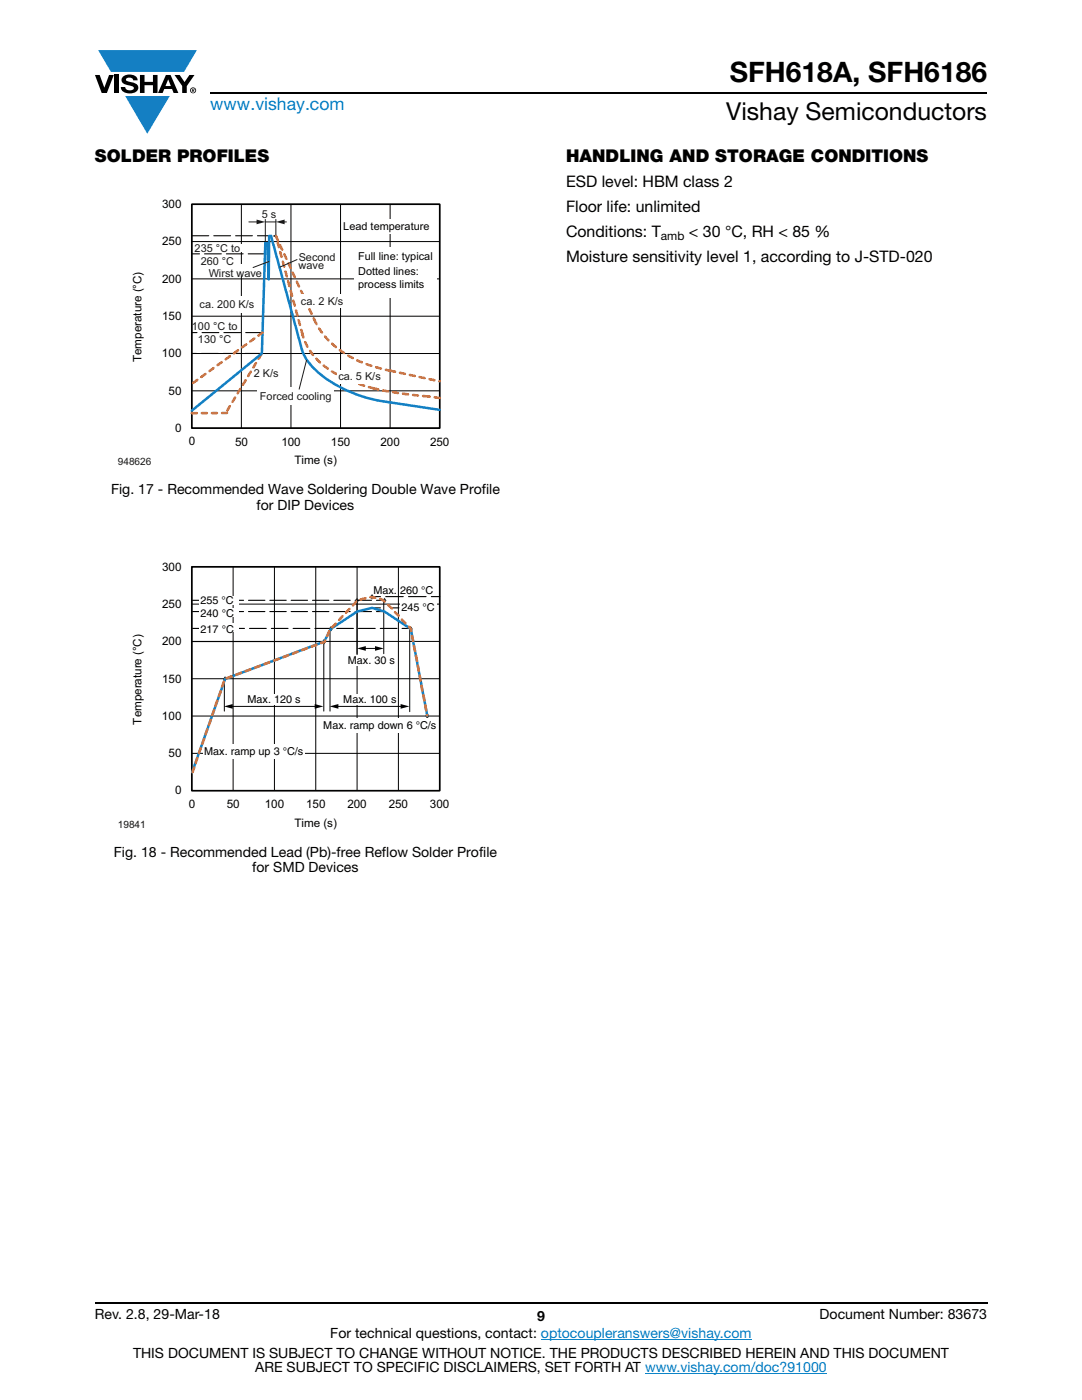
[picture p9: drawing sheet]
<svg xmlns="http://www.w3.org/2000/svg" width="216mm" height="279mm" viewBox="0 0 216 279" stroke-linecap="round" stroke-linejoin="round" font-family="sans-serif">
<g fill="#147fc3">
<path d="M19.6 10h19.7l-2.6 4.3h-1.1h-13.5z"/>
<path d="M25 19.2h8.9l-4.5 7.5z"/>
</g>
<g fill="#000">
<path d="M18.9 15h1l.9 2.5 1-2.5h.9l-1.4 3.6h-1zM22.9 15h.9v3.6h-.9zM24.6 15.3a2.1 2.1 0 0 1 2.8 .3l.1 .4h-.9a.79 .79 0 0 0-.7-.5 .79 .79 0 0 0-.8 .4l.3 .3 1 .2a1.08 1.08 0 0 1 1.2 1 1.08 1.08 0 0 1-1.1 1.2 1.73 1.73 0 0 1-2.4-1.2h.9a.96 .96 0 0 0 .8 .6 .96 .96 0 0 0 .9-.4 1.31 1.31 0 0 0-1.2-.6 1.03 1.03 0 0 1-1.1-.6 1.03 1.03 0 0 1 .2-1.1zM27.9 15h.9v1.3h1.7v-1.3h.9v3.6h-.9v-1.6h-1.7v1.6h-.9zM34.8 15h1.1l.9 1.4 1-1.4h1l-1.5 2.2v1.4h-.9v-1.4z"/>
<path d="M33.6 15.9l.5 1.3h-1.1zM33.1 15l-1.6 3.6h1l.3-.8h1.5l.3 .8h1l-1.6-3.6z"/>
<path d="M38.4 17.8h.2v.2h-.2zM38.3 17.7v.7h.1v-.3l.4 .3-.2-.3 .2-.2-.1-.2z"/>
<path d="M38.1 18a.46 .46 0 0 1 .9 0 .46 .46 0 0 1-.9 0zM37.9 18a.6 .6 0 0 0 1.2 0 .6 .6 0 0 0-1.2 0z"/>
</g>
<path d="M42 18.6h155M18.9 260h178.1" fill="none" stroke="#000" stroke-width=".36"/>
<path d="M107.9 267.3h42.1M128.7 274h36.3" fill="none" stroke="#007ec4" stroke-width=".2"/>
<path d="M23.5 36.4h79.5v57.1h-79.5z" fill="#fff"/>
<path d="M38.3 40.8h49.4v44.6h-49.4z" fill="none" stroke="#000" stroke-width=".32"/>
<path d="M38.3 48.2h49.4M38.3 55.7h49.4M38.3 40.8h49.4v44.6h-49.4zM48.2 40.8v44.6M58.1 40.8v44.6M68 40.8v44.6M77.8 40.8v44.6M38.3 63.1h49.4M38.3 70.6h49.4M38.3 78h49.4" fill="none" stroke="#000" stroke-width=".2"/>
<path d="M55 47.1h-.9" fill="none" stroke="#1a1a18" stroke-width=".4" stroke-dasharray=".6 1.8" stroke-dashoffset=".3"/>
<path d="M54.1 47.1l6.2 22.7a12.6 12.6 0 0 0 5.6 6.3 27.8 27.8 0 0 0 10.6 4l11.2 1.7" fill="none" stroke="#e8eae9" stroke-width=".2"/>
<path d="M60.4 66.8l-5.4-19.7M74.6 77.5a21.7 21.7 0 0 1-12.2-6.7 11 11 0 0 1-2-4M85.4 79.1l-6.3-.7-4.4-.9M87.7 79.4l-2.3-.3M38.3 82.5l7-.1M45.3 81.9l7-11.4" fill="none" stroke="#f16b22" stroke-width=".5" stroke-dasharray="1 1"/>
<path d="M70.8 49.4h16.4v10.1h-16.4z" fill="#fff"/>
<path d="M38.3 47h15.4M52.9 50.7h-14.6M52.3 70.5h-14M52.4 66.4h-14.1" fill="none" stroke="#040503" stroke-width=".22" stroke-dasharray="3.4 1"/>
<path d="M40.1 48.8h9.3v1.5h-9.3z" fill="#fff"/>
<path d="M49.7 44.3h1.8M52.9 43.8v4.7M55 43.8v3.3" fill="none" stroke="#1a1a18" stroke-width=".2"/>
<path d="M51.2 43.8l1.7 .5-1.7 .5z" fill="#1a1a18"/>
<path d="M56.5 44.3h.7" fill="none" stroke="#1a1a18" stroke-width=".2"/>
<path d="M55 44.3l1.8-.5v1z" fill="#1a1a18"/>
<path d="M44.5 52.8h6.2v2.2h-6.2z" fill="#fff"/>
<path d="M87.7 81.8l-11.3-1.7a26.1 26.1 0 0 1-14.2-7 8.5 8.5 0 0 1-1.9-3.3l-6.2-22.7h-.4l-.1 8.7-.3-7.3h-.4l-.6 22-14 11.5" fill="none" stroke="#147fc3" stroke-width=".5"/>
<path d="M52.9 44.3h2.1" fill="none" stroke="#1a1a18" stroke-width=".2"/>
<g fill="#fff">
<path d="M68.4 43.7h11.1v2.9h-11.1z"/>
<path d="M39.4 59.1h12.2v3.2h-12.2z"/>
<path d="M51.3 77.3h15.3v3.6h-15.3z"/>
<path d="M67.2 73.9h9.1v2.8h-9.1z"/>
</g>
<path d="M55 47.1l7.7 16.7M52.4 66.4l-14.1 10.2M62.7 63.8a18.3 18.3 0 0 0 12.1 9.4l3 .8M77.8 74l9.9 2.1" fill="none" stroke="#f16b22" stroke-width=".5" stroke-dasharray="1 1"/>
<path d="M59.8 58.7h9v2.8h-9z" fill="#fff"/>
<path d="M53.7 52.2l-3.2 1.2M59.3 51.8l-3.5 1.5M61.2 71.9l-1.5 5.8" fill="none" stroke="#1a1a18" stroke-width=".2"/>
<path d="M23.5 108.8h79.5v57h-79.5z" fill="#fff"/>
<path d="M38.3 113.1h49.4v44.7h-49.4z" fill="none" stroke="#000" stroke-width=".32"/>
<path d="M38.3 113.1h49.4v44.7h-49.4zM46.5 113.1v44.7M54.8 113.1v44.7M63 113.1v44.7M71.2 113.1v44.7M79.5 113.1v44.7M38.3 120.6h49.4M38.3 128h49.4M38.3 135.5h49.4M38.3 142.9h49.4M38.3 150.4h49.4" fill="none" stroke="#000" stroke-width=".2"/>
<path d="M44.9 135.2l.2 .3-.2 .3-.2-.3z" fill="#292d2f"/>
<path d="M45.1 135.5l-.2-.3-.2 .3 .2 .3" fill="none" stroke="#292d2f" stroke-width=".29"/>
<path d="M64.7 127.7l.2 .3-.2 .4-.2-.4z" fill-rule="evenodd" fill="#292d2f"/>
<path d="M64.7 127.7l.2 .3-.2 .4-.2-.4z" fill="none" stroke="#292d2f" stroke-width=".29"/>
<path d="M66 125.2l.2 .3-.2 .3-.2-.3z" fill-rule="evenodd" fill="#292d2f"/>
<path d="M66 125.2l.2 .3-.2 .3-.2-.3z" fill="none" stroke="#292d2f" stroke-width=".29"/>
<path d="M71.2 119.5l.3 .3-.3 .4-.2-.4z" fill-rule="evenodd" fill="#292d2f"/>
<path d="M71.2 119.5l.3 .3-.3 .4-.2-.4z" fill="none" stroke="#292d2f" stroke-width=".29"/>
<path d="M74.2 118.8l.3 .3-.3 .3-.2-.3z" fill-rule="evenodd" fill="#292d2f"/>
<path d="M74.2 118.8l.3 .3-.3 .3-.2-.3z" fill="none" stroke="#292d2f" stroke-width=".29"/>
<path d="M76.7 119.5l.2 .3-.2 .4-.2-.4z" fill-rule="evenodd" fill="#292d2f"/>
<path d="M76.7 119.5l.2 .3-.2 .4-.2-.4z" fill="none" stroke="#292d2f" stroke-width=".29"/>
<path d="M82 125.2l.2 .3-.2 .3-.2-.3z" fill-rule="evenodd" fill="#292d2f"/>
<path d="M82 125.2l.2 .3-.2 .3-.2-.3z" fill="none" stroke="#292d2f" stroke-width=".29"/>
<path d="M85.3 142.6l.2 .3-.2 .3-.3-.3z" fill-rule="evenodd" fill="#292d2f"/>
<path d="M85.3 142.6l.2 .3-.2 .3-.3-.3z" fill="none" stroke="#292d2f" stroke-width=".34"/>
<path d="M38.4 128h26.3" fill="none" stroke="#000001" stroke-width=".2"/>
<path d="M38.4 122.1h1.7M74.2 121.3h1.7M75.1 122.1h1.7M77.9 121.3h1.7" fill="none" stroke="#000001" stroke-width=".22"/>
<path d="M74.1 122.1h-33.5" fill="none" stroke="#000001" stroke-width=".22" stroke-dasharray="3.3 1"/>
<path d="M39.8 121.3h7.8v1.7h-7.8z" fill="#fff"/>
<path d="M38.4 125.4h1.7M80.2 125.4h1.7" fill="none" stroke="#000001" stroke-width=".22"/>
<path d="M79.2 125.4h-38.6" fill="none" stroke="#000001" stroke-width=".22" stroke-dasharray="3.3 1"/>
<path d="M39.8 124.5h7.9v1.6h-7.9z" fill="#fff"/>
<path d="M72.7 129.4h2.4" fill="none" stroke="#000001" stroke-width=".2"/>
<g fill="#000001">
<path d="M71.2 129.4l1.8-.5v1z"/>
<path d="M74.8 128.9l1.8 .5-1.8 .5z"/>
</g>
<path d="M38.4 119.8h1.7M74.2 119.1h1.7M75.1 119.8h1.7M86.1 119.1h1.6" fill="none" stroke="#000001" stroke-width=".22"/>
<path d="M74.1 119.8h-33.5" fill="none" stroke="#000001" stroke-width=".22" stroke-dasharray="3.3 1"/>
<path d="M77 119.1h8.5" fill="none" stroke="#000001" stroke-width=".22" stroke-dasharray="3.5 1"/>
<g fill="#fff">
<path d="M39.8 118.9h7.8v1.7h-7.8z"/>
<path d="M79.8 120.2h7.2v2.2h-7.2z"/>
</g>
<path d="M44.8 135.4v6.5M64.6 127.9v14M46.1 141h17" fill="none" stroke="#000001" stroke-width=".2"/>
<g fill="#000001">
<path d="M44.7 141l1.7-.5v.9z"/>
<path d="M62.8 140.5l1.7 .5-1.7 .4z"/>
</g>
<path d="M65.8 125.5v16.4M81.8 125.4v16.6M67.2 141h13.1" fill="none" stroke="#000001" stroke-width=".2"/>
<g fill="#000001">
<path d="M65.8 141l1.7-.5v.9z"/>
<path d="M79.9 140.5l1.8 .5-1.8 .4z"/>
</g>
<path d="M71.2 119.8v10.7M76.6 120.1v10.4" fill="none" stroke="#000001" stroke-width=".2"/>
<g fill="#fff">
<path d="M69.1 130.7h9.8v2.2h-9.8z"/>
<path d="M68.3 138.5h11v2.1h-11z"/>
<path d="M49.2 138.4h11v2.2h-11z"/>
<path d="M64.3 143.5h23v2.8h-23z"/>
<path d="M40.5 148.6h20.3v2.9h-20.3z"/>
</g>
<path d="M85.3 142.9l-3.3-17.4-5.3-3.4-2.5-.8-3 .8-5.2 3.4-1.3 2.5-19.8 7.5-6.6 18.6" fill="none" stroke="#1782c5" stroke-width=".5"/>
<path d="M38.4 154.1l6.5-18.6 19.9-7.4 1.2-2.6 5.3-5.7 2.6-.6a6.8 6.8 0 0 1 2.8 .8l2.9 2.9 2.4 2.7 3.2 17.2" fill="none" stroke="#f37229" stroke-width=".5" stroke-dasharray="1 1"/>
<text font-size="5.6" x="145.6" y="16.4">SFH618A, SFH6186</text>
<text font-size="4.9" x="144.9" y="24">Vishay Semiconductors</text>
<text font-size="3.5" fill="#007ec4" x="42" y="21.9">www.vishay.com</text>
<g font-size="3.5">
<text x="18.9" y="32.3">SOLDER PROFILES</text>
<text x="112.9" y="32.3">HANDLING AND STORAGE CONDITIONS</text>
</g>
<g font-size="3.2">
<text x="112.9" y="37.4">ESD level: HBM class 2</text>
<text x="112.9" y="42.3">Floor life: unlimited</text>
<text x="112.9" y="47.3">Conditions: T</text>
<text x="137.5" y="47.3">&lt; 30 °C, RH &lt; 85 %</text>
<text x="112.9" y="52.2">Moisture sensitivity level 1, according to J-STD-020</text>
</g>
<g font-size="2.8">
<text x="22.2" y="98.6">Fig. 17 - Recommended Wave Soldering Double Wave Profile</text>
<text x="51.2" y="101.7">for DIP Devices</text>
<text x="22.7" y="170.9">Fig. 18 - Recommended Lead (Pb)-free Reflow Solder Profile</text>
<text x="50.3" y="174.1">for SMD Devices</text>
<text x="18.9" y="263.3">Rev. 2.8, 29-Mar-18</text>
<text x="107.2" y="263.6">9</text>
<text x="163.6" y="263.3">Document Number: 83673</text>
<text x="65.9" y="267.1">For technical questions, contact: optocoupleranswers@vishay.com</text>
<text x="26.5" y="271">THIS DOCUMENT IS SUBJECT TO CHANGE WITHOUT NOTICE. THE PRODUCTS DESCRIBED HEREIN AND THIS DOCUMENT</text>
<text x="50.9" y="273.8">ARE SUBJECT TO SPECIFIC DISCLAIMERS, SET FORTH AT www.vishay.com/doc?91000</text>
</g>
<text font-size="2.4" x="131.9" y="47.9">amb</text>
<g font-size="2.3">
<text x="32.4" y="41.5">300</text>
<text x="32.4" y="49">250</text>
<text x="32.4" y="56.4">200</text>
<text x="32.4" y="63.9">150</text>
<text x="32.3" y="71.3">100</text>
<text x="28.2" y="72.3" transform="rotate(-90 28.2 72.3)">Temperature (°C)</text>
<text x="33.6" y="78.7">50</text>
<text x="34.9" y="86.2">0</text>
<text x="37.7" y="88.8">0</text>
<text x="46.9" y="89">50</text>
<text x="56.1" y="89">100</text>
<text x="66" y="89">150</text>
<text x="75.9" y="89">200</text>
<text x="85.8" y="89">250</text>
<text x="58.7" y="92.7">Time (s)</text>
<text x="32.4" y="113.9">300</text>
<text x="32.4" y="121.3">250</text>
<text x="32.4" y="128.8">200</text>
<text x="32.4" y="136.2">150</text>
<text x="32.3" y="143.7">100</text>
<text x="28.2" y="144.6" transform="rotate(-90 28.2 144.6)">Temperature (°C)</text>
<text x="33.6" y="151.1">50</text>
<text x="34.9" y="158.5">0</text>
<text x="37.7" y="161.3">0</text>
<text x="45.2" y="161.3">50</text>
<text x="52.8" y="161.3">100</text>
<text x="61.1" y="161.3">150</text>
<text x="69.3" y="161.3">200</text>
<text x="77.6" y="161.3">250</text>
<text x="85.8" y="161.3">300</text>
<text x="58.7" y="165">Time (s)</text>
</g>
<g font-size="2.2" fill="#1a1a18">
<text x="52.2" y="43.4">5 s</text>
<text x="38.8" y="50.2">235 °C to</text>
<text x="40" y="52.8">260 °C</text>
<text x="59.6" y="53.6">wave</text>
<text x="59.6" y="52">Second</text>
<text x="41.6" y="55.3">Wirst wave</text>
<text x="38.3" y="65.8">100 °C to</text>
<text x="39.8" y="61.5">ca. 200 K/s</text>
<text x="60.1" y="60.8">ca. 2 K/s</text>
<text x="39.5" y="68.4">130 °C</text>
<text x="50.6" y="75.3">2 K/s</text>
<text x="67.5" y="75.9">ca. 5 K/s</text>
<text x="51.9" y="79.8">Forced cooling</text>
</g>
<g font-size="2.2">
<text x="68.5" y="45.9">Lead temperature</text>
<text x="71.5" y="51.9">Full line: typical</text>
<text x="71.5" y="54.9">Dotted lines:</text>
<text x="71.5" y="57.5">process limits</text>
</g>
<g font-size="2.2" fill="#000001">
<text x="74.5" y="118.6">Max. 260 °C</text>
<text x="40" y="120.6">255 °C</text>
<text x="40" y="123.1">240 °C</text>
<text x="80.1" y="122">245 °C</text>
<text x="40" y="126.3">217 °C</text>
<text x="69.4" y="132.5">Max. 30 s</text>
<text x="49.4" y="140.3">Max. 120 s</text>
<text x="68.5" y="140.3">Max. 100 s</text>
<text x="64.5" y="145.6">Max. ramp down 6 °C/s</text>
<text x="40.7" y="150.7">Max. ramp up 3 °C/s</text>
</g>
<text font-size="2" fill="#1a1a18" x="23.5" y="92.8">948626</text>
<text font-size="2" fill="#101315" x="23.5" y="165.1">19841</text>
</svg>
